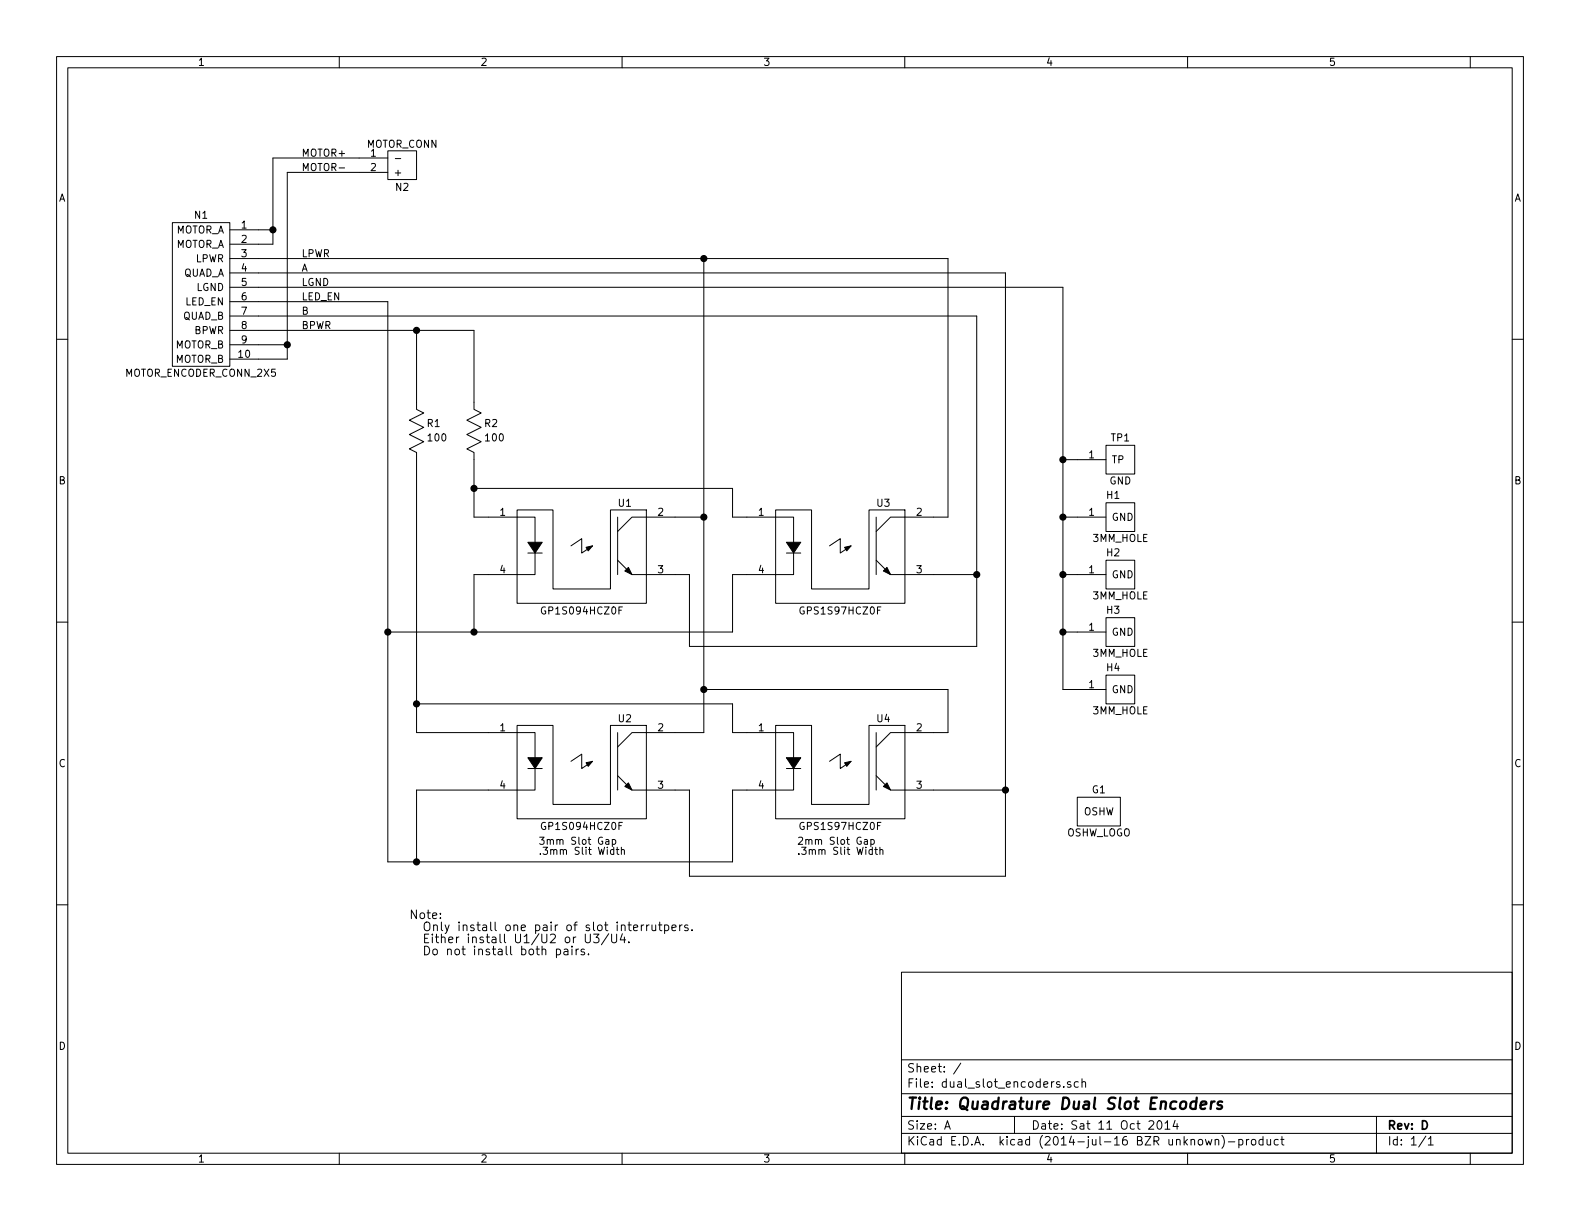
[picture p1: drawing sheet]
EESchema Schematic File Version 2
LIBS:dual_slot_encoders
LIBS:power
LIBS:device
LIBS:transistors
LIBS:conn
LIBS:linear
LIBS:regul
LIBS:74xx
LIBS:cmos4000
LIBS:adc-dac
LIBS:memory
LIBS:xilinx
LIBS:special
LIBS:microcontrollers
LIBS:dsp
LIBS:microchip
LIBS:analog_switches
LIBS:motorola
LIBS:texas
LIBS:intel
LIBS:audio
LIBS:interface
LIBS:digital-audio
LIBS:philips
LIBS:display
LIBS:cypress
LIBS:siliconi
LIBS:opto
LIBS:atmel
LIBS:contrib
LIBS:valves
LIBS:dual_slot_encoders-cache
EELAYER 24 0
EELAYER END
$Descr A 11000 8500
encoding utf-8
Sheet 1 1
Title "Quadrature Dual Slot Encoders"
Date "Sat 11 Oct 2014"
Rev "D"
Comp ""
Comment1 ""
Comment2 ""
Comment3 ""
Comment4 ""
$EndDescr
$Comp
L 3MM_HOLE H1
U 1 1
P 7800 3600
F 0 "H1" H 7750 3750 50  0000 C CNN
F 1 "3MM_HOLE" H 7800 3450 50  0000 C CNN
F 2 "dual_slot_encoders:MountingHole_3mm" H 7800 3600 60  0001 C CNN
F 3 "" H 7800 3600 60  0000 C CNN
	1    7800 3600
	1    0    0    -1  
$EndComp
$Comp
L SLOT_OPTOINTERUPTER U3
U 1 1
P 5850 3800
F 0 "U3" H 5550 4095 50  0000 C CNN
F 1 "GPS1S97HCZ0F" H 5850 3345 50  0000 C CNN
F 2 "dual_slot_encoders:GP1S097HCZ0F" H 6200 3600 60  0001 C CNN
F 3 "" H 6200 3600 60  0000 C CNN
	1    5850 3800
	-1   0    0    -1  
$EndComp
$Comp
L SLOT_OPTOINTERUPTER U4
U 1 1
P 5850 5300
F 0 "U4" H 5550 5595 50  0000 C CNN
F 1 "GPS1S97HCZ0F" H 5850 4845 50  0000 C CNN
F 2 "dual_slot_encoders:GP1S097HCZ0F" H 6200 5100 60  0001 C CNN
F 3 "" H 6200 5100 60  0000 C CNN
	1    5850 5300
	-1   0    0    -1  
$EndComp
$Comp
L SLOT_OPTOINTERUPTER U1
U 1 1
P 4050 3800
F 0 "U1" H 3750 4095 50  0000 C CNN
F 1 "GP1S094HCZ0F" H 4050 3345 50  0000 C CNN
F 2 "dual_slot_encoders:GP1S094HCZ0F" H 4400 3600 60  0001 C CNN
F 3 "" H 4400 3600 60  0000 C CNN
	1    4050 3800
	-1   0    0    -1  
$EndComp
$Comp
L SLOT_OPTOINTERUPTER U2
U 1 1
P 4050 5300
F 0 "U2" H 3750 5595 50  0000 C CNN
F 1 "GP1S094HCZ0F" H 4050 4845 50  0000 C CNN
F 2 "dual_slot_encoders:GP1S094HCZ0F" H 4400 5100 60  0001 C CNN
F 3 "" H 4400 5100 60  0000 C CNN
	1    4050 5300
	-1   0    0    -1  
$EndComp
$Comp
L R_VERT R2
U 1 1
P 3300 3000
F 0 "R2" H 3370 3050 50  0000 L CNN
F 1 "100" H 3370 2950 50  0000 L CNN
F 2 "dual_slot_encoders:Resistor_Horizontal_400" H 3300 3050 60  0001 C CNN
F 3 "" H 3300 3050 60  0000 C CNN
	1    3300 3000
	1    0    0    -1  
$EndComp
$Comp
L 3MM_HOLE H2
U 1 1
P 7800 4000
F 0 "H2" H 7750 4150 50  0000 C CNN
F 1 "3MM_HOLE" H 7800 3850 50  0000 C CNN
F 2 "dual_slot_encoders:MountingHole_3mm" H 7800 4000 60  0001 C CNN
F 3 "" H 7800 4000 60  0000 C CNN
	1    7800 4000
	1    0    0    -1  
$EndComp
$Comp
L 3MM_HOLE H3
U 1 1
P 7800 4400
F 0 "H3" H 7750 4550 50  0000 C CNN
F 1 "3MM_HOLE" H 7800 4250 50  0000 C CNN
F 2 "dual_slot_encoders:MountingHole_3mm" H 7800 4400 60  0001 C CNN
F 3 "" H 7800 4400 60  0000 C CNN
	1    7800 4400
	1    0    0    -1  
$EndComp
$Comp
L 3MM_HOLE H4
U 1 1
P 7800 4800
F 0 "H4" H 7750 4950 50  0000 C CNN
F 1 "3MM_HOLE" H 7800 4650 50  0000 C CNN
F 2 "dual_slot_encoders:MountingHole_3mm" H 7800 4800 60  0001 C CNN
F 3 "" H 7800 4800 60  0000 C CNN
	1    7800 4800
	1    0    0    -1  
$EndComp
Text Notes 3750 5950 0    50   ~ 0
3mm Slot Gap\n.3mm Slit Width
Text Label 2100 2100 0    50   ~ 0
LED_EN
Text Label 2100 1800 0    50   ~ 0
LPWR
Text Label 2100 1900 0    50   ~ 0
A
Text Label 2100 2200 0    50   ~ 0
B
$Comp
L OSHW_LOGO G1
U 1 1
P 7650 5650
F 0 "G1" H 7650 5800 50  0000 C CNN
F 1 "OSHW_LOGO" H 7650 5500 50  0000 C CNN
F 2 "dual_slot_encoders:OSHW_LOGO_200mil" H 7650 5650 50  0001 C CNN
F 3 "" H 7650 5650 50  0000 C CNN
	1    7650 5650
	1    0    0    -1  
$EndComp
$Comp
L R_VERT R1
U 1 1
P 2900 3000
F 0 "R1" H 2970 3050 50  0000 L CNN
F 1 "100" H 2970 2950 50  0000 L CNN
F 2 "dual_slot_encoders:Resistor_Horizontal_400" H 2900 3050 60  0001 C CNN
F 3 "" H 2900 3050 60  0000 C CNN
	1    2900 3000
	1    0    0    -1  
$EndComp
$Comp
L TEST_POINT TP1
U 1 1
P 7800 3200
F 0 "TP1" H 7800 3350 50  0000 C CNN
F 1 "GND" H 7800 3050 50  0000 C CNN
F 2 "dual_slot_encoders:Pin_Header_Straight_1x01" H 7800 3200 60  0001 C CNN
F 3 "" H 7800 3200 60  0000 C CNN
	1    7800 3200
	1    0    0    -1  
$EndComp
Text Notes 5550 5950 0    50   ~ 0
2mm Slot Gap\n.3mm Slit Width
Text Notes 2850 6650 0    60   ~ 0
Note:\n  Only install one pair of slot interrutpers.\n  Either install U1/U2 or U3/U4.\n  Do not install both pairs.
$Comp
L MOTOR_CONN N2
U 1 1
P 2800 1150
F 0 "N2" H 2800 1300 50  0000 C CNN
F 1 "MOTOR_CONN" H 2800 1000 50  0000 C CNN
F 2 "dual_slot_encoders:5MM_TERMINAL_BLOCK_2_POS" H 2800 1150 60  0001 C CNN
F 3 "" H 2800 1150 60  0000 C CNN
	1    2800 1150
	1    0    0    1   
$EndComp
Text Label 2100 1100 0    50   ~ 0
MOTOR+
Text Label 2100 1200 0    50   ~ 0
MOTOR-
$Comp
L MOTOR_ENCODER_CONN_2X5 N1
U 1 1
P 1400 2050
F 0 "N1" H 1400 2600 50  0000 C CNN
F 1 "MOTOR_ENCODER_CONN_2X5" H 1400 1500 50  0000 C CNN
F 2 "~" H 1200 1000 60  0000 C CNN
F 3 "" H 1400 2050 60  0000 C CNN
	1    1400 2050
	-1   0    0    -1  
$EndComp
Text Label 2100 2000 0    50   ~ 0
LGND
Text Label 2100 2300 0    50   ~ 0
BPWR
Wire Wire Line
	7400 3600 7500 3600
Connection ~ 7400 3600
Wire Wire Line
	7400 4000 7500 4000
Connection ~ 7400 4000
Wire Wire Line
	7400 4400 7500 4400
Connection ~ 7400 4400
Wire Wire Line
	1800 2300 3300 2300
Wire Wire Line
	1900 1600 1800 1600
Wire Wire Line
	2000 2500 1800 2500
Connection ~ 2000 2400
Wire Wire Line
	2900 5100 3400 5100
Wire Wire Line
	2900 3200 2900 5100
Wire Wire Line
	2900 4900 5100 4900
Wire Wire Line
	5100 4900 5100 5100
Wire Wire Line
	5100 5100 5200 5100
Wire Wire Line
	4900 5100 4700 5100
Wire Wire Line
	4900 1800 4900 5100
Wire Wire Line
	4900 4800 6600 4800
Wire Wire Line
	6600 4800 6600 5100
Wire Wire Line
	6600 5100 6500 5100
Wire Wire Line
	3300 3600 3400 3600
Wire Wire Line
	3300 3200 3300 3600
Wire Wire Line
	3300 3400 5100 3400
Wire Wire Line
	5100 3400 5100 3600
Wire Wire Line
	5100 3600 5200 3600
Wire Wire Line
	4700 3600 4900 3600
Wire Wire Line
	6600 1800 6600 3600
Wire Wire Line
	6600 3600 6500 3600
Wire Wire Line
	3400 4000 3300 4000
Wire Wire Line
	3300 4000 3300 4400
Wire Wire Line
	2700 4400 5100 4400
Wire Wire Line
	5100 4400 5100 4000
Wire Wire Line
	5100 4000 5200 4000
Wire Wire Line
	4700 4000 4800 4000
Wire Wire Line
	4800 4000 4800 4500
Wire Wire Line
	4800 4500 6800 4500
Wire Wire Line
	6800 4500 6800 2200
Wire Wire Line
	3400 5500 2900 5500
Wire Wire Line
	2900 5500 2900 6000
Wire Wire Line
	2700 6000 5100 6000
Wire Wire Line
	5100 6000 5100 5500
Wire Wire Line
	5100 5500 5200 5500
Wire Wire Line
	4700 5500 4800 5500
Wire Wire Line
	4800 5500 4800 6100
Wire Wire Line
	4800 6100 7000 6100
Wire Wire Line
	7000 6100 7000 1900
Connection ~ 3300 3400
Connection ~ 2900 4900
Wire Wire Line
	3300 2300 3300 2800
Wire Wire Line
	2900 2300 2900 2300
Wire Wire Line
	2900 2300 2900 2800
Wire Wire Line
	7000 1900 1800 1900
Wire Wire Line
	6800 2200 1800 2200
Wire Wire Line
	1800 2100 2700 2100
Wire Wire Line
	2700 2100 2700 6000
Connection ~ 2900 6000
Connection ~ 2900 2300
Connection ~ 2700 4400
Connection ~ 3300 4400
Connection ~ 4900 3600
Connection ~ 4900 4800
Wire Wire Line
	7400 2000 1800 2000
Connection ~ 4900 1800
Wire Wire Line
	7500 3200 7400 3200
Connection ~ 7400 3200
Wire Wire Line
	7000 5500 6500 5500
Wire Wire Line
	6800 4000 6500 4000
Wire Wire Line
	7400 4800 7500 4800
Wire Wire Line
	1800 1800 6600 1800
Connection ~ 6800 4000
Connection ~ 7000 5500
Wire Wire Line
	7400 2000 7400 4800
Wire Wire Line
	1900 1700 1800 1700
Wire Wire Line
	1800 2400 2000 2400
Wire Wire Line
	2500 1100 1900 1100
Wire Wire Line
	1900 1100 1900 1700
Connection ~ 1900 1600
Wire Wire Line
	2000 1200 2000 2500
Wire Wire Line
	2000 1200 2500 1200
$EndSCHEMATC
